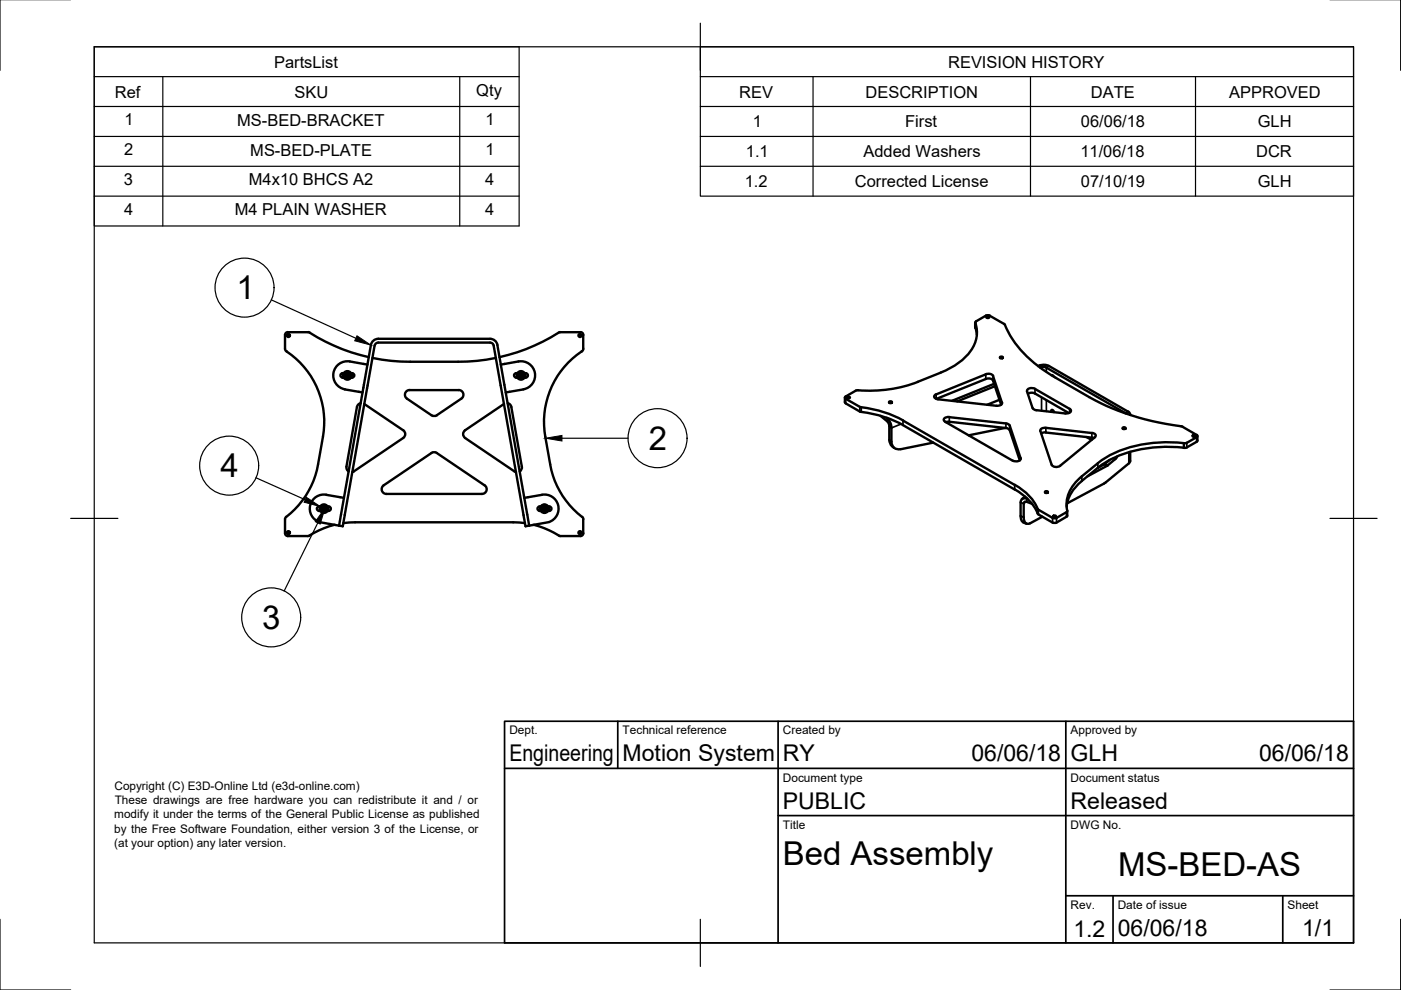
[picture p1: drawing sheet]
<svg xmlns="http://www.w3.org/2000/svg" width="297mm" height="210mm" viewBox="0 0 297 210" stroke-linecap="round" stroke-linejoin="round" font-family="sans-serif">
<!-- layer: Visible -->
<g fill="none" stroke="#000" stroke-width=".51">
<path d="M60.4 74l.1 .2a28.2 28.2 0 0 1 5.4 5.5 18.2 18.2 0 0 1 2.6 12.9 37.1 37.1 0 0 1-2 9.4 18.5 18.5 0 0 1-5.8 7.6M61 70.4h4.3M61 70.4a.6 .6 0 0 0-.6 .6v3M65.3 70.4a44.6 44.6 0 0 0 12.9 5.3M72.9 79.1a.52 .52 0 0 0-.7 .5 .52 .52 0 0 0 .7 .5M74.4 79.1a.52 .52 0 0 1 .7 .5 .52 .52 0 0 1-.7 .5M77.9 77.3l-3.7-.7a3 3 0 0 0-3.5 2.5 3 3 0 0 0 2.4 3.4M79 75.9a38.1 38.1 0 0 0 8 .8h10.1a38.1 38.1 0 0 0 8-.8M79.4 73.3l-6.7 38.2-.8-.1M79.4 73.3a.79 .79 0 0 1 .8-.7h23.7a.79 .79 0 0 1 .8 .7l6.7 38.2 .8-.1M105.5 73.2l6.7 38.2M105.5 73.2a1.6 1.6 0 0 0-1.6-1.4h-23.7a1.6 1.6 0 0 0-1.6 1.4l-6.7 38.2"/>
<path d="M106.2 77.3l3.7-.7a3 3 0 0 1 3.5 2.5 3 3 0 0 1-2.4 3.4M109.7 79.1a.52 .52 0 0 0-.7 .5 .52 .52 0 0 0 .7 .5M110.4 79.3l-.2 .2M110.4 79.3l.3 .2v.2l-.2 .2-.3-.2v-.2M110.5 79.3l-.3 .1M110.5 79.3a.29 .29 0 0 1 .2 .3 .29 .29 0 0 1-.3 .3 .29 .29 0 0 1-.2-.5M111.2 79.1h.2M111.5 79.1a.48 .48 0 0 1 .4 .5 .48 .48 0 0 1-.4 .5M118.8 70.4h4.3M118.8 70.4a45.4 45.4 0 0 1-12.9 5.3M123.1 70.4a.6 .6 0 0 1 .6 .6v3M123.7 74l-.1 .2a21.2 21.2 0 0 0-6.6 7.7 17.9 17.9 0 0 0-1.4 10.7 37.1 37.1 0 0 0 2 9.4 19.7 19.7 0 0 0 6 7.9l.1 3.2a.57 .57 0 0 1-.6 .6h-4.3"/>
<path d="M199.5 79l-4.9 2M206.8 68.4v1.1M206.8 69.5l.3 1.5M209 66.9l-2.2 1.4a7.1 7.1 0 0 1-2.5 7.8 16.4 16.4 0 0 1-4.8 2.9M209 66.9h.9M209.2 67.1h.3l.3 .2-.4 .1-.3-.1zM209.8 66.9l3.2 1.9M210.5 79.7l2 5.6a.88 .88 0 0 1-1.2 .7l-12.7-1.4a.51 .51 0 0 1-.5-.3 .51 .51 0 0 1 .1-.5l.3-.2M210.6 79.7l-.6-.4h-1l-10.5 4.3M212.1 75.7l.3-.1 .2 .2-.4 .2-.2-.2zM212.1 75.8h-.1M212.5 75.8h.1"/>
<path d="M212.5 75.8l.1 .1M212.5 75.8l-.5 .1M213.1 68.8a23.5 23.5 0 0 0 10.7 11.3l7.1 4.1a55.1 55.1 0 0 0 19.8 6.3M220.4 77.5l-.3 .1M220.4 77.5l.8-.2 1.2 .3M220.8 77.9l-.2 .1M220.9 77.9l.5-.1 .5 .1M221.8 77.9l16.9 9.8M222.4 77.6l16.8 9.6 .4 .7M222.9 79.6h.3l.2 .2M73.1 82.6l3.8 .6M73.5 98.9a1.01 1.01 0 0 0 .4 1.1"/>
<path d="M75 99.9l-.3 .2M76.5 85.5a1.01 1.01 0 0 0-.8 .8l-2.3 12.6M77.2 85.7l8.3 5.5a1.01 1.01 0 0 1 0 1.7l-10.5 7.1M86.8 82.7h10.5a1.01 1.01 0 0 1 .9 .7 1.01 1.01 0 0 1-.4 1.1l-5.2 3.5M86.9 82.7a1.01 1.01 0 0 0-1 .7 1.01 1.01 0 0 0 .4 1.1l5.2 3.5a1.04 1.04 0 0 0 1.1 0M106.8 85.7l-8.2 5.5a1.01 1.01 0 0 0 0 1.7l10.5 7.1M107.6 85.5a1.01 1.01 0 0 1 .8 .8M108.4 86.3l2.2 12.6M109.1 99.9l.3 .2M110.6 98.9a1.01 1.01 0 0 1-.4 1.1M111 82.6l-3.8 .6M111.2 80.1h.2"/>
<path d="M179.1 84.3v1l.2 .2M179.3 85.5l3 1.8M179.7 84.2l.3-.1 .2 .2-.4 .2-.2-.2zM182.3 86.3h.2a24.2 24.2 0 0 1 9 2.8l23.6 13.7M182.3 87.2l.2 .1a24.8 24.8 0 0 1 9 2.8l23.6 13.7a10.9 10.9 0 0 1 5.1 5.2M186.7 88.2l1.4 1.1M188 88.6l.1 .1M188.1 89.3l.3 .5 .2 .5M188.1 88.7l.5 .7 .4 1.3M188.6 90.4v2.9M188.6 85.1h.3l.2 .2-.4 .2-.2-.2zM188.6 93.2a1.96 1.96 0 0 0 .9 1.8"/>
<path d="M188.6 85.3h.1M189 90.7v2.9M189 93.6a1.52 1.52 0 0 0 2 1.6M189.1 85.4l-.3-.2-.3 .2M194.6 81a30.1 30.1 0 0 1-13 1.8l-2.3 1.3-.1 .3 3.1 1.9M197.9 93.8l-6.9 1.4M200.4 89.4l14.3 8.3M200.5 89.5l.8-.1 12.5 1.5 .3 .3 2.1 6.4M201.3 88.4l12.5 1.5 .3 .3 2.3 6.9M201.3 88.4h-.3a.58 .58 0 0 0-.8 .3 .58 .58 0 0 0 .2 .7M210.5 80.7l1.8 5.1M210.6 80.7l-.6-.4h-1l-10.5 4.3"/>
<path d="M210.8 81.4l-9 3.6M210.9 81.9l-8 3.2M211.9 84.8l-2.6 1M213.1 90.7l-7.7 1.6M216.4 97.1a1.08 1.08 0 0 1-1.7 .6M217.9 83.5l.8-.2 .8 .1 7.1 4.2M218.9 86.5l.3 .3 .5 .2M219.4 82.5l7.4 4.2M219.5 82.4a1.08 1.08 0 0 0-1.7 .6l1.1 3.5M219.7 87l6.2 .7M221.7 91.7l9.8 1.1M221.8 90.7l-.7 .1a.57 .57 0 0 0-.5 .6l2.4 7.1a1.31 1.31 0 0 0 1.8 .3l7.5-6.3a.62 .62 0 0 0-.8-.7l-9.8-1.1"/>
<path d="M221.8 91.7l-1 .2M222.9 87.3v-.4h.2l.4 .5M226.8 86.7l.2 .2a.8 .8 0 0 1-1.1 .8M230.4 92.7l1 .6M231.5 92.8l.4 .1M232.8 98.2l-3.4 2.8M232.8 99.2l-3.4 2.8M235.2 97.6l-1.1 .8-1.4 .8M236.5 97.3l-1.7 1.4-4.2 2.3M236.9 96.8l-.4 .5M238 90.9l.3-.2 .3 .2M238.1 90.8h.1"/>
<path d="M238.1 90.6h.3l.3 .2-.5 .2-.2-.2zM238.5 90.8h.1M238.5 90.8l.1 .1M239.3 98.2l-5.2 4.3M239.6 97.7l-.3 .5M239.6 95.8v1.9M250.7 90.5l3 1.7M250.9 93.9a26.7 26.7 0 0 0-17.2 3.6l-.9 .7M251.6 94.9h-.1a29 29 0 0 0-16.8 2.9l-1.9 1.4M251.6 93.9l-.7 .1M252.9 92.3h.3l.3 .1-.4 .2-.3-.2zM253.7 92.7l-2.1 1.2"/>
<path d="M253.7 93.7l-2.1 1.2M253.7 92.2l.2 .1-.2 .4M253.9 92.4v1M253.9 93.4l-.2 .3M60.7 109.6l-.3 .5v3a.6 .6 0 0 0 .6 .6l4.6-.1M67.9 107.4a.52 .52 0 0 0-.7 .5 .52 .52 0 0 0 .7 .4M69.4 107.4a.52 .52 0 0 1 .7 .5 .52 .52 0 0 1-.7 .4M70.9 111.3l-2.2 .7-3.1 1.6M72.8 110.9l2.5-.2h33.5l2.5 .2M72.9 105.6l-3.7-.7a3 3 0 0 0-3.4 2.2 3 3 0 0 0 1.9 3.6l4.2 .7M81.9 104.7a1.01 1.01 0 0 1-.9-.7 1.01 1.01 0 0 1 .4-1.1l10.1-6.9a.96 .96 0 0 1 1.1 0l10.1 6.9a.99 .99 0 0 1 .4 1.1 .99 .99 0 0 1-.9 .7h-20.3M111.2 105.6l3.7-.7a3 3 0 0 1 3.4 2.2 3 3 0 0 1-1.9 3.6l-4.2 .7"/>
<path d="M113.2 111.3l2.2 .7 3.1 1.6M114.7 107.4a.51 .51 0 0 0-.7 .5 .51 .51 0 0 0 .7 .4M116.2 107.4a.52 .52 0 0 1 .7 .5 .52 .52 0 0 1-.7 .4M118.5 113.6l.3 .1M215.2 102.8a11.2 11.2 0 0 1 5 5.3M216.4 106.5v2.9a1.37 1.37 0 0 0 .6 1.4M217 110.8l.6 .3M217.3 105.3l-.6 .5M217.8 105.8a.89 .89 0 0 0-.9-.1 .89 .89 0 0 0-.5 .8M218.8 106.8l-1.3-.5-.4 .3-.1 3.1a1.13 1.13 0 0 0 1.1 1.4l2.9-1.5M221.6 104.4l.3-.1 .2 .1M221.6 104.4h.1"/>
<path d="M221.6 104.2l.3-.1 .3 .2-.4 .2-.3-.2zM222.1 104.4h.1M223.4 109.4l.3-.1 .2 .2-.4 .2-.2-.2zM226.3 108.3l-.1 1.2-2.5 1.4-.5-.1-3-1.7M229.4 101a7.4 7.4 0 0 0-3.1 7.4l-2.3 1.4-.6 .1-3.2-1.8M229.4 102a8.1 8.1 0 0 0-3.3 5.4M234.1 102.5l-7.9 4.2"/>
<circle cx="61.1" cy="71.1" r=".33"/>
<circle cx="73.6" cy="79.6" r=".29"/>
<circle cx="73.6" cy="79.6" r=".9"/>
<circle cx="73.6" cy="79.6" r=".75"/>
<circle cx="73.6" cy="79.6" r=".39"/>
<circle cx="110.5" cy="79.6" r=".9"/>
<circle cx="110.5" cy="79.6" r=".75"/>
<circle cx="110.5" cy="79.6" r=".39"/>
<circle cx="123" cy="71.1" r=".33"/>
<circle cx="61.1" cy="112.9" r=".33"/>
<circle cx="68.6" cy="107.9" r=".28"/>
<circle cx="68.7" cy="107.8" r=".9"/>
<circle cx="68.7" cy="107.8" r=".75"/>
<circle cx="68.7" cy="107.8" r=".39"/>
<circle cx="68.7" cy="107.8" r=".29"/>
<circle cx="115.4" cy="107.9" r=".28"/>
<circle cx="115.4" cy="107.8" r=".9"/>
<circle cx="115.4" cy="107.8" r=".75"/>
<circle cx="115.4" cy="107.8" r=".39"/>
<circle cx="115.4" cy="107.8" r=".29"/>
<circle cx="123" cy="112.9" r=".33"/>
</g>
<!-- layer: Visible Narrow -->
<g fill="none" stroke="#000" stroke-width=".36">
<path d="M206.8 68.4v1M206.8 68.5v1M209 79.4v1M210.5 79.7v1M220.4 77.5l.4 .4v.3M222.4 77.6l-.6 .3v1M179.3 84.6v.9M182.3 86.3v1M182.6 86.4v.9M188.2 88.6l-.1 .7M188.6 93.3l.4 .3M191 89.9l-2 .8-.4-.3"/>
<path d="M191.5 89.2v.9M198.5 83.6v1M201.3 88.4v1M212.4 85.4v.2M213.3 89.8v1M214.1 90.2v1M216.4 97.1v.3M219.4 82.5v.9M220.8 84.2v2.9M221.7 90.7v1M221.8 84.8v2.4M226.8 86.7v.8"/>
<path d="M231.5 91.8v1M232.8 98.2v1M234.1 98.5l.6 .3M234.2 98.4l.6 .3M236 97.1l.5 .2M239.1 87.3l-.5 .3M239.3 95.9v2.3M250.9 94v.9M251.1 94v1M251.6 93.9v1M253.7 92.7v1M215.1 102.8v1"/>
<path d="M216.4 109.4l.6 .3M217.6 106.4l-.6 .4-.6-.3M217.7 105.7v.7M220 107.9v1M220.2 108.1v1M223.2 109.8v1M224 109.8v1M226.1 108.6v1M229.4 101v1"/>
</g>
<!-- layer: Border -->
<path d="M0 -.1v15M297 -.1v15M20 9.9h267v190h-267zM148.5 4.9v10M15 109.9h10M282 109.9h10M0 194.9v15h15M148.5 194.9v10M297 194.9v15h-15" fill="none" stroke="#000" stroke-width=".25"/>
<!-- layer: TitleBlock -->
<path d="M107 152.9h180v47h-180zM131 152.9v10M165 152.9v47M226 152.9v47M107 162.9h180M165 172.9h122M226 189.9h61M236 189.9v10M272 189.9v10" fill="none" stroke="#000" stroke-width=".36"/>
<!-- layer: BOM -->
<g fill="none" stroke="#000" stroke-width=".25">
<path d="M20 9.9h90.1v38h-90.1zM20 16.2h90.1M34.5 16.2v31.7M97.5 16.2v31.7M148.5 9.9h138.5v31.7h-138.5zM148.5 16.2h138.5M172.4 16.2v25.4M218.5 16.2v25.4M253.5 16.2v25.4M20 22.6h90.1M20 28.9h90.1M20 35.3h90.1"/>
<path d="M148.5 22.6h138.5M148.5 28.9h138.5M148.5 35.3h138.5M20 41.6h90.1M57.5 63.6l18 8.1M119.1 92.9h14.1M54.3 101.3l10.4 4.7M67.4 110.9l-7.2 14.4"/>
<circle cx="51.8" cy="61" r="6.3"/>
<circle cx="48.6" cy="98.7" r="6.3"/>
<circle cx="139.4" cy="92.9" r="6.3"/>
<circle cx="57.5" cy="130.9" r="6.3"/>
</g>
<path d="M75.7 71.2l2.9 2-3.4-.9zM115.7 92.9l3.4-.6v1.2zM64.9 105.4l3 2-3.4-.9zM68.9 107.7l-1 3.4-1.1-.5z" fill="#000" stroke="#000" stroke-width=".21"/>
<g font-size="7">
<text x="50.1" y="63.5">1</text>
<text x="137.5" y="95.4">2</text>
<text x="46.8" y="101.2">4</text>
<text x="55.6" y="133.4">3</text>
<text x="166" y="183.4">Bed Assembly</text>
<text x="237.1" y="185.8">MS-BED-AS</text>
</g>
<g font-size="4.9">
<text x="108" y="161.4">Engineering</text>
<text x="132" y="161.4">Motion System</text>
<text x="166" y="161.4">RY</text>
<text x="206" y="161.4">06/06/18</text>
<text x="227" y="161.4">GLH</text>
<text x="267" y="161.4">06/06/18</text>
<text x="166" y="171.4">PUBLIC</text>
<text x="227" y="171.4">Released</text>
<text x="227.6" y="198.6">1.2</text>
<text x="237" y="198.4">06/06/18</text>
<text x="276.1" y="198.6">1/1</text>
</g>
<g font-size="3.5">
<text x="58.1" y="14.3">PartsList</text>
<text x="201" y="14.3">REVISION HISTORY</text>
<text x="24.3" y="20.7">Ref</text>
<text x="62.5" y="20.7">SKU</text>
<text x="101" y="20.3">Qty</text>
<text x="156.7" y="20.7">REV</text>
<text x="183.5" y="20.7">DESCRIPTION</text>
<text x="231.3" y="20.7">DATE</text>
<text x="260.6" y="20.7">APPROVED</text>
<text x="26.4" y="26.6">1</text>
<text x="50.3" y="26.6">MS-BED-BRACKET</text>
<text x="102.9" y="26.6">1</text>
<text x="159.6" y="27">1</text>
<text x="191.9" y="27">First</text>
<text x="229.2" y="27">06/06/18</text>
<text x="266.7" y="27">GLH</text>
<text x="26.3" y="32.9">2</text>
<text x="53.1" y="33">MS-BED-PLATE</text>
<text x="102.9" y="32.9">1</text>
<text x="158.1" y="33.3">1.1</text>
<text x="183.1" y="33.3">Added Washers</text>
<text x="229.1" y="33.3">11/06/18</text>
<text x="266.3" y="33.3">DCR</text>
<text x="26.3" y="39.3">3</text>
<text x="52.8" y="39.3">M4x10 BHCS A2</text>
<text x="102.8" y="39.3">4</text>
<text x="157.9" y="39.7">1.2</text>
<text x="181.3" y="39.7">Corrected License</text>
<text x="229.2" y="39.7">07/10/19</text>
<text x="266.7" y="39.7">GLH</text>
<text x="26.4" y="45.6">4</text>
<text x="49.8" y="45.6">M4 PLAIN WASHER</text>
<text x="102.8" y="45.6">4</text>
</g>
<g font-size="2.5">
<text x="108" y="155.7">Dept.</text>
<text x="132" y="155.7">Technical reference</text>
<text x="166" y="155.7">Created by</text>
<text x="227" y="155.7">Approved by</text>
<text x="24.3" y="167.5">Copyright (C) E3D-Online Ltd (e3d-online.com)</text>
<text x="166" y="165.7">Document type</text>
<text x="227" y="165.7">Document status</text>
<text x="24.2" y="173.5">modify it under the terms of the General Public License as published</text>
<text x="24.3" y="170.5">These drawings are free hardware you can redistribute it and / or</text>
<text x="24.2" y="176.5">by the Free Software Foundation, either version 3 of the License, or</text>
<text x="24.2" y="179.5">(at your option) any later version.</text>
<text x="166" y="175.7">Title</text>
<text x="227" y="175.7">DWG No.</text>
<text x="227" y="192.7">Rev.</text>
<text x="237" y="192.7">Date of issue</text>
<text x="273" y="192.7">Sheet</text>
</g>
</svg>
